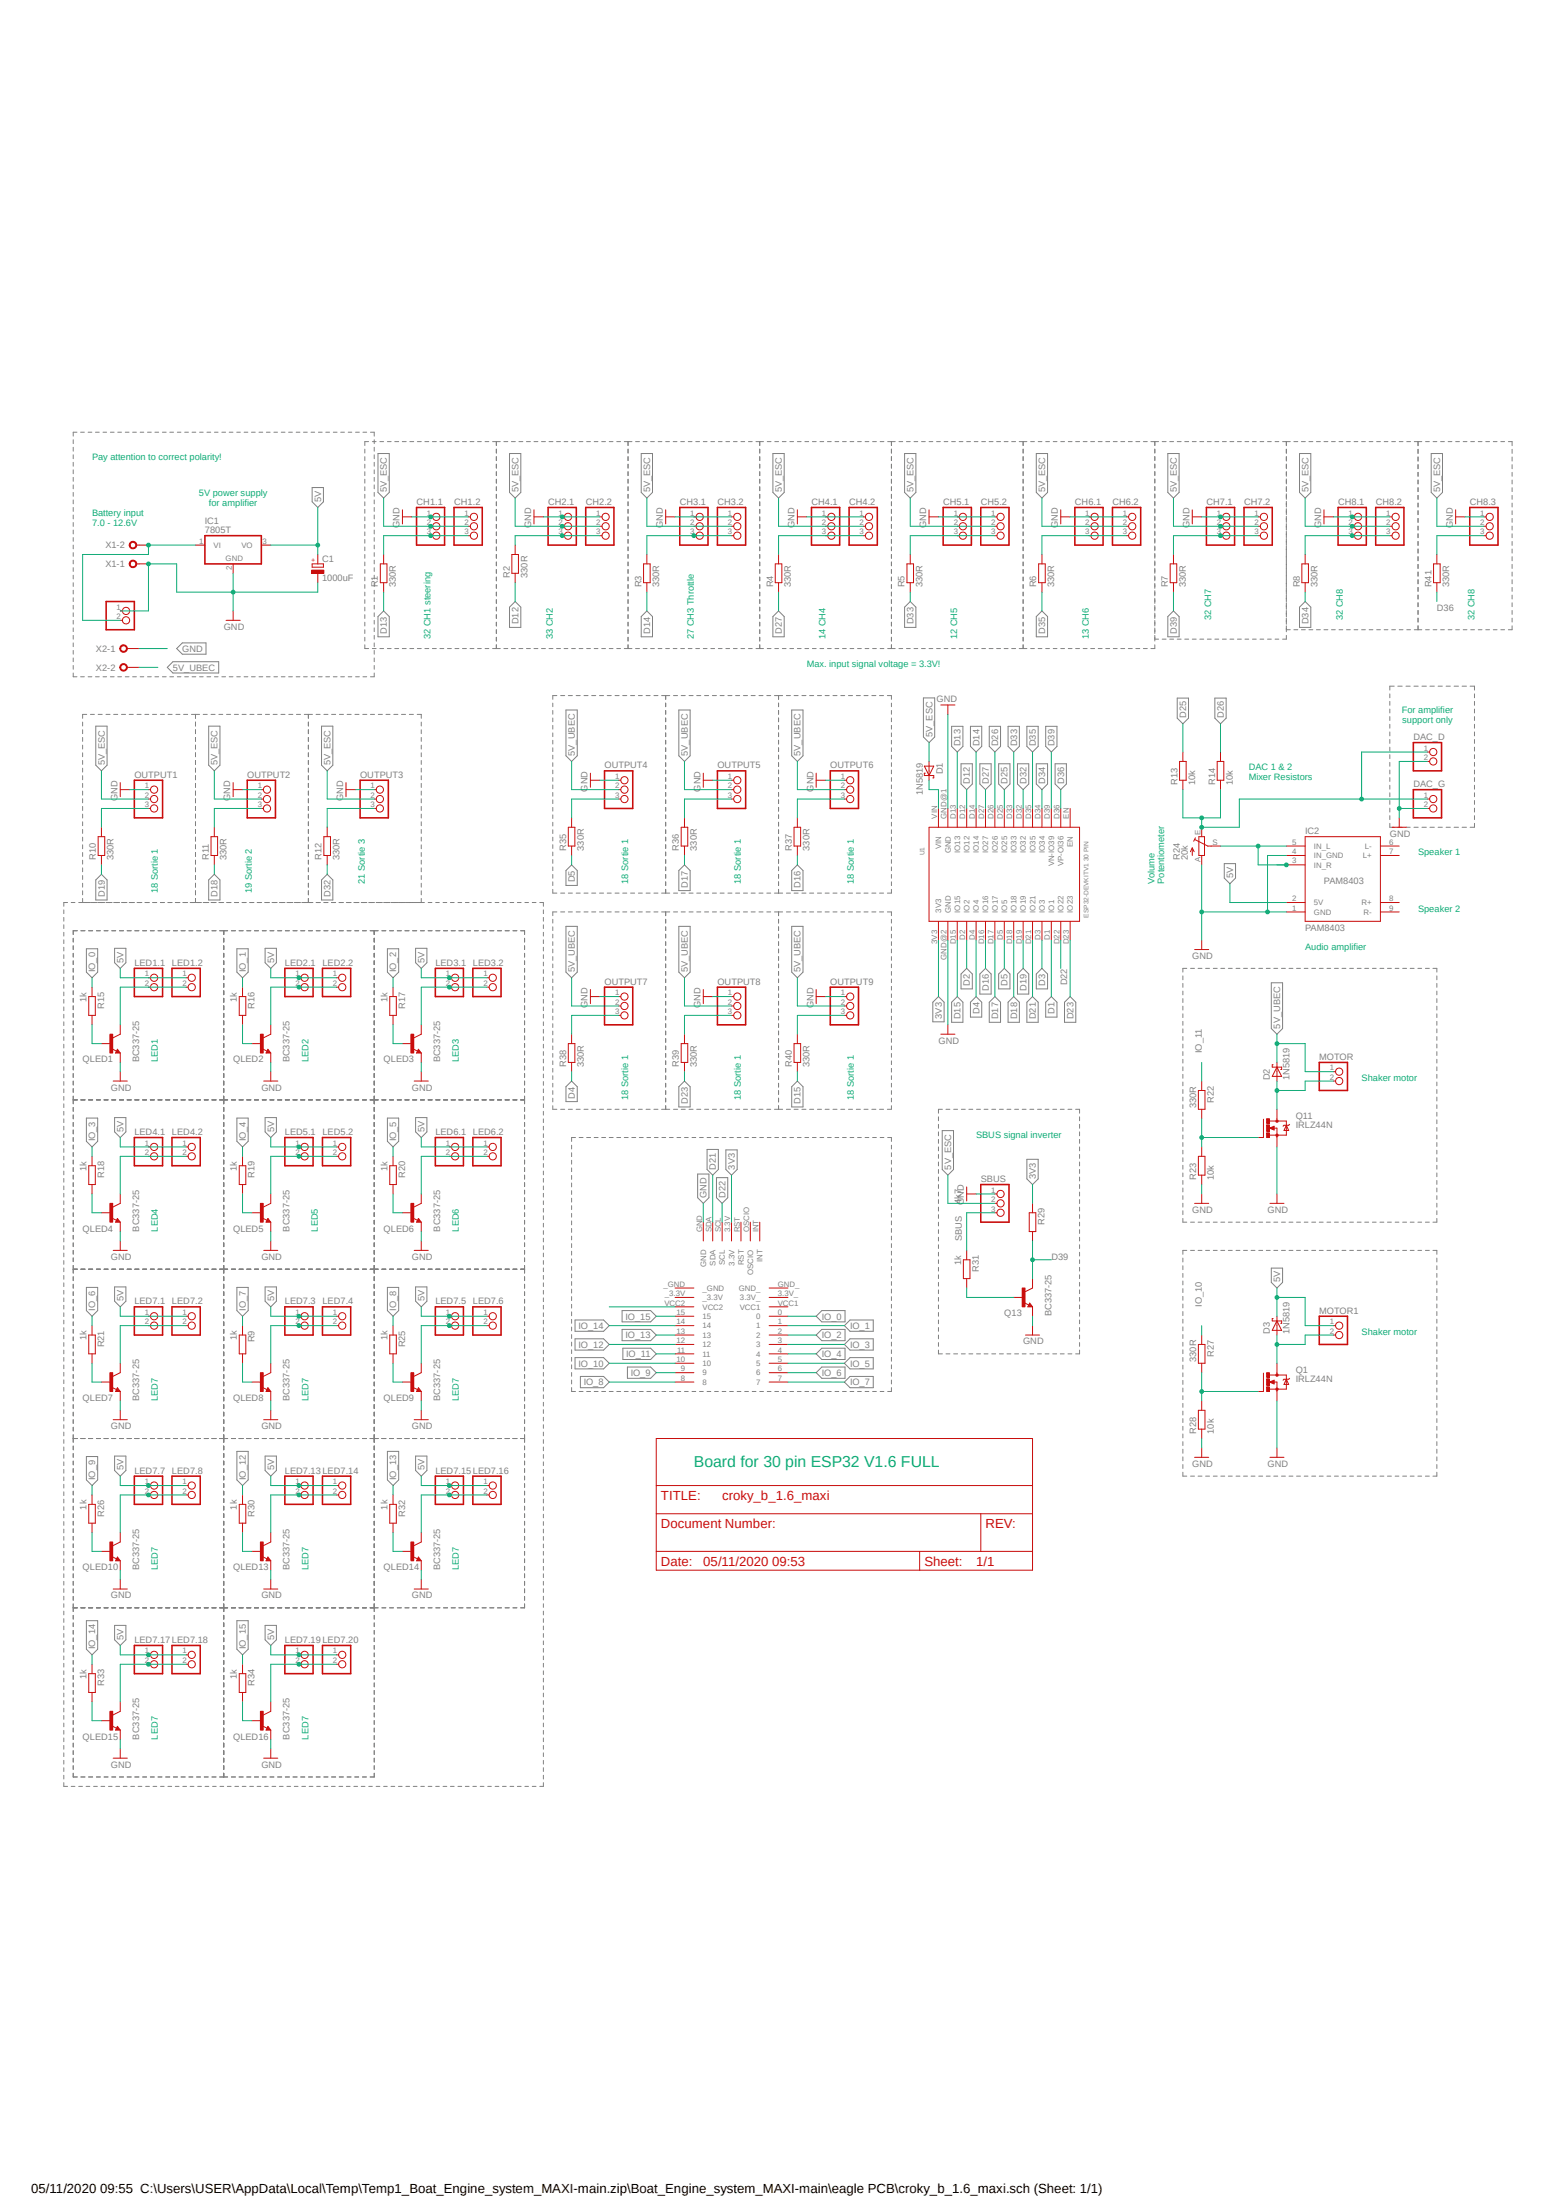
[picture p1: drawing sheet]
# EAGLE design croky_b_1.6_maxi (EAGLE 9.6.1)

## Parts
C1  1000uF  CPOL-EUE5-10.5  [E5-10,5]
CH1.1  PINHD-1X3  [1X03]
CH1.2  PINHD-1X3  [1X03]
CH2.1  PINHD-1X3  [1X03]
CH2.2  PINHD-1X3  [1X03]
CH3.1  PINHD-1X3  [1X03]
CH3.2  PINHD-1X3  [1X03]
CH4.1  PINHD-1X3  [1X03]
CH4.2  PINHD-1X3  [1X03]
CH5.1  PINHD-1X3  [1X03]
CH5.2  PINHD-1X3  [1X03]
CH6.1  PINHD-1X3  [1X03]
CH6.2  PINHD-1X3  [1X03]
CH7.1  PINHD-1X3  [1X03]
CH7.2  PINHD-1X3  [1X03]
CH8.1  PINHD-1X3  [1X03]
CH8.2  PINHD-1X3  [1X03]
CH8.3  PINHD-1X3  [1X03]
D1  1N5819  SCHOTTKY-DIODEDO35-7  [DO35-7]
D2  1N5819  SCHOTTKY-DIODEDO35-7  [DO35-7]
D3  1N5819  SCHOTTKY-DIODEDO35-7  [DO35-7]
DAC_D  PINHD-1X2  [1X02]
DAC_G  PINHD-1X2  [1X02]
IC1  7805T  [TO220H]
IC2  PAM8403  [PAM8403]
LED1.1  PINHD-1X2  [1X02]
LED1.2  PINHD-1X2  [1X02]
LED2.1  PINHD-1X2  [1X02]
LED2.2  PINHD-1X2  [1X02]
LED3.1  PINHD-1X2  [1X02]
LED3.2  PINHD-1X2  [1X02]
LED4.1  PINHD-1X2  [1X02]
LED4.2  PINHD-1X2  [1X02]
LED5.1  PINHD-1X2  [1X02]
LED5.2  PINHD-1X2  [1X02]
LED6.1  PINHD-1X2  [1X02]
LED6.2  PINHD-1X2  [1X02]
LED7.1  PINHD-1X2  [1X02]
LED7.2  PINHD-1X2  [1X02]
LED7.3  PINHD-1X2  [1X02]
LED7.4  PINHD-1X2  [1X02]
LED7.5  PINHD-1X2  [1X02]
LED7.6  PINHD-1X2  [1X02]
LED7.7  PINHD-1X2  [1X02]
LED7.8  PINHD-1X2  [1X02]
LED7.13  PINHD-1X2  [1X02]
LED7.14  PINHD-1X2  [1X02]
LED7.15  PINHD-1X2  [1X02]
LED7.16  PINHD-1X2  [1X02]
LED7.17  PINHD-1X2  [1X02]
LED7.18  PINHD-1X2  [1X02]
LED7.19  PINHD-1X2  [1X02]
LED7.20  PINHD-1X2  [1X02]
MOTOR  PINHD-1X2  [1X02]
MOTOR1  PINHD-1X2  [1X02]
MOTOR2  PINHD-1X2  [1X02]
OUTPUT1  PINHD-1X3  [1X03]
OUTPUT2  PINHD-1X3  [1X03]
OUTPUT3  PINHD-1X3  [1X03]
OUTPUT4  PINHD-1X3  [1X03]
OUTPUT5  PINHD-1X3  [1X03]
OUTPUT6  PINHD-1X3  [1X03]
OUTPUT7  PINHD-1X3  [1X03]
OUTPUT8  PINHD-1X3  [1X03]
OUTPUT9  PINHD-1X3  [1X03]
Q1  IRLZ44N  IRF540  [TO220BV]
Q11  IRLZ44N  IRF540  [TO220BV]
Q13  BC337-25  [TO92]
QLED1  BC337-25  [TO92]
QLED2  BC337-25  [TO92]
QLED3  BC337-25  [TO92]
QLED4  BC337-25  [TO92]
QLED5  BC337-25  [TO92]
QLED6  BC337-25  [TO92]
QLED7  BC337-25  [TO92]
QLED8  BC337-25  [TO92]
QLED9  BC337-25  [TO92]
QLED10  BC337-25  [TO92]
QLED13  BC337-25  [TO92]
QLED14  BC337-25  [TO92]
QLED15  BC337-25  [TO92]
QLED16  BC337-25  [TO92]
R1  330R  R-EU_0207/2V  [0207/2V]
R2  330R  R-EU_0207/2V  [0207/2V]
R3  330R  R-EU_0207/2V  [0207/2V]
R4  330R  R-EU_0207/2V  [0207/2V]
R5  330R  R-EU_0207/2V  [0207/2V]
R6  330R  R-EU_0207/2V  [0207/2V]
R7  330R  R-EU_0207/2V  [0207/2V]
R8  330R  R-EU_0207/2V  [0207/2V]
R9  1k  R-EU_0207/2V  [0207/2V]
R10  330R  R-EU_0207/2V  [0207/2V]
R11  330R  R-EU_0207/2V  [0207/2V]
R12  330R  R-EU_0207/2V  [0207/2V]
R13  10k  R-EU_0207/10  [0207/10]
R14  10k  R-EU_0207/10  [0207/10]
R15  1k  R-EU_0207/2V  [0207/2V]
R16  1k  R-EU_0207/2V  [0207/2V]
R17  1k  R-EU_0207/2V  [0207/2V]
R18  1k  R-EU_0207/2V  [0207/2V]
R19  1k  R-EU_0207/2V  [0207/2V]
R20  1k  R-EU_0207/2V  [0207/2V]
R21  1k  R-EU_0207/2V  [0207/2V]
R22  330R  R-EU_0207/2V  [0207/2V]
R23  10k  R-EU_0207/2V  [0207/2V]
R24  20k  TRIM_EU-S64W  [S64W]
R25  1k  R-EU_0207/2V  [0207/2V]
R26  1k  R-EU_0207/2V  [0207/2V]
R27  330R  R-EU_0207/2V  [0207/2V]
R28  10k  R-EU_0207/2V  [0207/2V]
R29  4k7  R-EU_0207/2V  [0207/2V]
R30  1k  R-EU_0207/2V  [0207/2V]
R31  1k  R-EU_0207/2V  [0207/2V]
R32  1k  R-EU_0207/2V  [0207/2V]
R33  1k  R-EU_0207/2V  [0207/2V]
R34  1k  R-EU_0207/2V  [0207/2V]
R35  330R  R-EU_0207/2V  [0207/2V]
R36  330R  R-EU_0207/2V  [0207/2V]
R37  330R  R-EU_0207/2V  [0207/2V]
R38  330R  R-EU_0207/2V  [0207/2V]
R39  330R  R-EU_0207/2V  [0207/2V]
R40  330R  R-EU_0207/2V  [0207/2V]
R41  330R  R-EU_0207/2V  [0207/2V]
SBUS  PINHD-1X3  [1X03]
U1  ESP32DEVKITV1  [ESP32-DEVKITV1]
U$1  TEST  [TEST]
X1  W237-02P  [W237-132]
X2  W237-02P  [W237-132]

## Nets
3V3: R29.1 U1.3V3 U$1.3.3V
5V: C1.+ D3.C IC1.3(VO) IC2.2(5V) LED1.1.1 LED1.2.1 LED2.1.1 LED2.2.1 LED3.1.1 LED3.2.1 LED4.1.1 LED4.2.1 LED5.1.1 LED5.2.1 LED6.1.1 LED6.2.1 LED7.1.1 LED7.2.1 LED7.3.1 LED7.4.1 LED7.5.1 LED7.6.1 LED7.7.1 LED7.8.1 LED7.13.1 LED7.14.1 LED7.15.1 LED7.16.1 LED7.17.1 LED7.18.1 LED7.19.1 LED7.20.1 MOTOR1.1
5V_ESC: CH1.1.2 CH1.2.2 CH2.1.2 CH2.2.2 CH3.1.2 CH3.2.2 CH4.1.2 CH4.2.2 CH5.1.2 CH5.2.2 CH6.1.2 CH6.2.2 CH7.1.2 CH7.2.2 CH8.1.2 CH8.2.2 CH8.3.2 D1.A OUTPUT1.2 OUTPUT2.2 OUTPUT3.2 SBUS.2
5V_UBEC: D2.C MOTOR.1 OUTPUT4.2 OUTPUT5.2 OUTPUT6.2 OUTPUT7.2 OUTPUT8.2 OUTPUT9.2 X2.2
-: LED2.1.2 LED2.2.2 QLED2.3(C)
--: LED3.1.2 LED3.2.2 QLED3.3(C)
BAT+: IC1.1(VI) MOTOR2.2 X1.2
D1: U1.D1(IO1)
D2: U1.D2(IO2)
D3: U1.D3(IO3)
D4: R38.1 U1.D4(IO4)
D5: R35.1 U1.D5(IO5)
D12: R2.1 U1.D12(IO12)
D13: R1.1 U1.D13(IO13)
D14: R3.1 U1.D14(IO14)
D15: R40.1 U1.D15(IO15)
D16: R37.1 U1.D16(IO16)
D17: R36.1 U1.D17(IO17)
D18: R11.1 U1.D18(IO18)
D19: R10.1 U1.D19(IO19)
D21: U1.D21(IO21) U$1.SDA
D22: U1.D22(IO22) U$1.SCL
D23: R39.1 U1.D23(IO23)
D25: R13.2 U1.D25(IO25)
D26: R14.2 U1.D26(IO26)
D27: R4.1 U1.D27(IO27)
D32: R12.1 U1.D32(IO32)
D33: R5.1 U1.D33(IO33)
D34: R8.1 U1.D34(IO34)
D35: R6.1 U1.D35(IO35)
D36: R41.1 U1.D36(VP-OI36)
D39: Q13.3(C) R7.1 R29.2 U1.D39(VN-IO39)
GND: C1.- CH1.1.1 CH1.2.1 CH2.1.1 CH2.2.1 CH3.1.1 CH3.2.1 CH4.1.1 CH4.2.1 CH5.1.1 CH5.2.1 CH6.1.1 CH6.2.1 CH7.1.1 CH7.2.1 CH8.1.1 CH8.2.1 CH8.3.1 DAC_D.2 DAC_G.2 IC1.2(GND) IC2.1(GND) IC2.4(IN_GND) MOTOR2.1 OUTPUT1.1 OUTPUT2.1 OUTPUT3.1 OUTPUT4.1 OUTPUT5.1 OUTPUT6.1 OUTPUT7.1 OUTPUT8.1 OUTPUT9.1 Q1.S Q11.S Q13.1(E) QLED1.1(E) QLED2.1(E) QLED3.1(E) QLED4.1(E) QLED5.1(E) QLED6.1(E) QLED7.1(E) QLED8.1(E) QLED9.1(E) QLED10.1(E) QLED13.1(E) QLED14.1(E) QLED15.1(E) QLED16.1(E) R23.1 R24.A R28.1 SBUS.1 U1.GND@1(GND) U1.GND@2(GND) U$1.GND X1.1 X2.1
IO_0: R15.1 U$1.0
IO_1: R16.1 U$1.1
IO_2: R17.1 U$1.2
IO_3: R18.1 U$1.3
IO_4: R19.1 U$1.4
IO_5: R20.1 U$1.5
IO_6: R21.1 U$1.6
IO_7: R9.1 U$1.7
IO_8: R25.1 U$1.8
IO_9: R26.1 U$1.9
IO_10: R27.1 U$1.10
IO_11: R22.1 U$1.11
IO_12: R30.1 U$1.12
IO_13: R32.1 U$1.13
IO_14: R33.1 U$1.14
IO_15: R34.1 U$1.15
N$1: IC2.3(IN_R) IC2.5(IN_L) R24.S
N$2: U$1.VCC2
N$3: CH6.1.3 CH6.2.3 R6.2
N$4: Q11.G R22.2 R23.2
N$5: CH5.1.3 CH5.2.3 R5.2
N$6: CH4.1.3 CH4.2.3 R4.2
N$7: CH7.1.3 CH7.2.3 R7.2
N$8: CH3.1.3 CH3.2.3 R3.2
N$9: D1.C U1.VIN
N$10: CH1.1.3 CH1.2.3 R1.2
N$11: OUTPUT1.3 R10.2
N$12: OUTPUT2.3 R11.2
N$13: OUTPUT3.3 R12.2
N$14: CH2.1.3 CH2.2.3 R2.2
N$15: D2.A MOTOR.2 Q11.D
N$16: QLED1.2(B) R15.2
N$17: QLED6.2(B) R20.2
N$18: LED1.1.2 LED1.2.2 QLED1.3(C)
N$19: LED6.1.2 LED6.2.2 QLED6.3(C)
N$20: DAC_D.1 DAC_G.1 R13.1 R14.1 R24.E
N$21: QLED8.2(B) R9.2
N$22: QLED3.2(B) R17.2
N$23: LED7.3.2 LED7.4.2 QLED8.3(C)
N$24: QLED2.2(B) R16.2
N$25: QLED9.2(B) R25.2
N$26: LED7.5.2 LED7.6.2 QLED9.3(C)
N$27: QLED7.2(B) R21.2
N$28: LED7.1.2 LED7.2.2 QLED7.3(C)
N$29: QLED4.2(B) R18.2
N$30: LED4.1.2 LED4.2.2 QLED4.3(C)
N$31: QLED10.2(B) R26.2
N$32: LED7.7.2 LED7.8.2 QLED10.3(C)
N$33: Q1.G R27.2 R28.2
N$34: D3.A MOTOR1.2 Q1.D
N$35: QLED5.2(B) R19.2
N$36: LED5.1.2 LED5.2.2 QLED5.3(C)
N$37: Q13.2(B) R31.2
N$38: CH8.3.3 R41.2
N$40: QLED13.2(B) R30.2
N$41: CH8.1.3 CH8.2.3 R8.2
N$42: LED7.13.2 LED7.14.2 QLED13.3(C)
N$43: QLED14.2(B) R32.2
N$44: LED7.15.2 LED7.16.2 QLED14.3(C)
N$45: QLED15.2(B) R33.2
N$46: LED7.17.2 LED7.18.2 QLED15.3(C)
N$47: QLED16.2(B) R34.2
N$48: LED7.19.2 LED7.20.2 QLED16.3(C)
N$49: OUTPUT4.3 R35.2
N$50: OUTPUT5.3 R36.2
N$51: OUTPUT6.3 R37.2
N$52: OUTPUT7.3 R38.2
N$53: OUTPUT8.3 R39.2
N$54: OUTPUT9.3 R40.2
SBUS: R31.1 SBUS.3
Unconnected: IC2.6(L-) IC2.7(L+) IC2.8(R+) IC2.9(R-) U1.EN U$1.3.3V_ U$1._3.3V U$1._GND U$1.GND_ U$1.INT U$1.OSCIO U$1.RST U$1.VCC1

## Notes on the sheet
- Pay attention to correct polarity!
- 5V power supply
  for amplifier
- Battery input
  7.0 - 12.6V
- 32 CH7 | 32 CH8 | 32 CH8
- 32 CH1 steering | 33 CH2 | 27 CH3 Throttle | 14 CH4 | 12 CH5 | 13 CH6
- Max. input signal voltage = 3.3V!
- For amplifier
  support only
- DAC 1 & 2
  Mixer Resistors
- Speaker 1
- 21 Sortie 3 | 18 Sortie 1 | 18 Sortie 1 | 18 Sortie 1
- Volume
  Potentiometer
- 18 Sortie 1 | 19 Sortie 2
- Speaker 2
- Audio amplifier
- LED1 | LED2 | LED3
- Shaker motor
- 18 Sortie 1 | 18 Sortie 1 | 18 Sortie 1
- SBUS signal inverter
- LED4 | LED5 | LED6
- Shaker motor
- LED7 | LED7 | LED7
- Board for 30 pin ESP32 V1.6 FULL
- LED7 | LED7 | LED7
- LED7 | LED7
